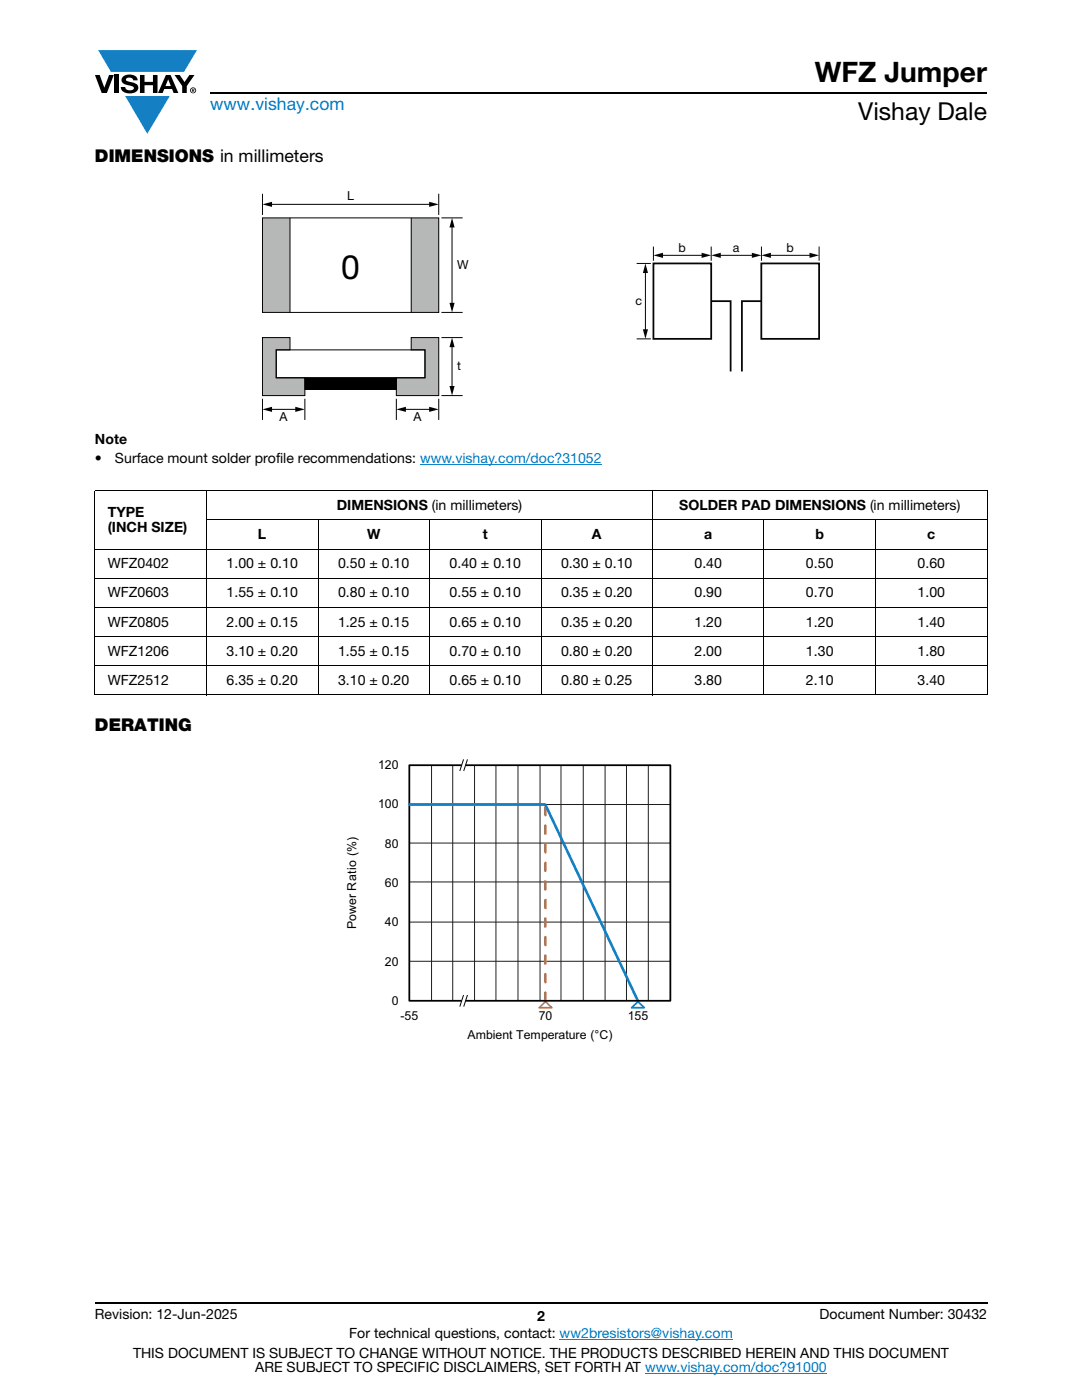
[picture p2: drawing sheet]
<svg xmlns="http://www.w3.org/2000/svg" width="216mm" height="279mm" viewBox="0 0 216 279" stroke-linecap="round" stroke-linejoin="round" font-family="sans-serif">
<g fill="#147fc3">
<path d="M19.6 10h19.7l-2.6 4.3h-1.1h-13.5z"/>
<path d="M25 19.2h8.9l-4.5 7.5z"/>
</g>
<g fill="#000">
<path d="M18.9 15h1l.9 2.5 1-2.5h.9l-1.4 3.6h-1zM22.9 15h.9v3.6h-.9zM24.6 15.3a2.1 2.1 0 0 1 2.8 .3l.1 .4h-.9a.79 .79 0 0 0-.7-.5 .79 .79 0 0 0-.8 .4l.3 .3 1 .2a1.08 1.08 0 0 1 1.2 1 1.08 1.08 0 0 1-1.1 1.2 1.73 1.73 0 0 1-2.4-1.2h.9a.96 .96 0 0 0 .8 .6 .96 .96 0 0 0 .9-.4 1.31 1.31 0 0 0-1.2-.6 1.03 1.03 0 0 1-1.1-.6 1.03 1.03 0 0 1 .2-1.1zM27.9 15h.9v1.3h1.7v-1.3h.9v3.6h-.9v-1.6h-1.7v1.6h-.9zM34.8 15h1.1l.9 1.4 1-1.4h1l-1.5 2.2v1.4h-.9v-1.4zM52.4 40.8l1.9-.5v1zM85.6 40.3l1.9 .5-1.9 .5zM90.2 43.5l.5 1.9h-1zM89.7 60.4h1l-.5 2zM90.2 67.4l.5 1.9h-1zM89.7 77h1l-.5 1.9z"/>
<path d="M33.6 15.9l.5 1.3h-1.1zM33.1 15l-1.6 3.6h1l.3-.8h1.5l.3 .8h1l-1.6-3.6z"/>
<path d="M38.4 17.8h.2v.2h-.2zM38.3 17.7v.7h.1v-.3l.4 .3-.2-.3 .2-.2-.1-.2z"/>
<path d="M38.1 18a.46 .46 0 0 1 .9 0 .46 .46 0 0 1-.9 0zM37.9 18a.6 .6 0 0 0 1.2 0 .6 .6 0 0 0-1.2 0z"/>
</g>
<path d="M42 18.6h155M18.9 260h178.1" fill="none" stroke="#000" stroke-width=".36"/>
<path d="M83.8 92.6h36.3M111.7 267.3h34.5M128.7 274h36.3" fill="none" stroke="#007ec4" stroke-width=".2"/>
<g fill="none" stroke="#000" stroke-width=".2">
<path d="M52.4 38.7v4.2M87.5 38.7v4.2M53.9 40.8h32.1M88.1 43.5h4.2M90.2 45v15.8M52.4 79.6v4.2M60.8 79.6v4.2M88.1 62.3h4.2M88.1 67.4h4.2M88.1 78.9h4.2M90.2 68.9v8.5M18.9 97.9h178.1"/>
<path d="M18.9 98v40.6M41.2 97.9v40.9M130.2 97.9v40.9M197 98v40.6M18.9 109.6h178.1M18.9 115.4h178.1M41.1 103.8h155.9M63.5 103.7v35.1M85.7 103.7v35.1M107.9 103.7v35.1M152.4 103.7v35.1M174.7 103.7v35.1"/>
<path d="M18.9 121.2h178.1M18.9 127h178.1M18.9 132.9h178.1M18.9 138.7h178.1"/>
</g>
<path d="M52.4 43.6h5.4v18.6h-5.4z" fill="#b6b7b7"/>
<path d="M57.9 43.5v18.8" fill="none" stroke="#000" stroke-width=".2"/>
<path d="M82.1 43.6h5.4v18.6h-5.4z" fill="#b6b7b7"/>
<path d="M82.1 43.5v18.8" fill="none" stroke="#000" stroke-width=".2"/>
<path d="M52.4 67.4h5.5v2.4h-2.8v5.6h5.7v3.5h-8.4z" fill="#b6b7b7"/>
<path d="M52.4 67.4h5.5v2.4h-2.8v5.6h5.7v3.5h-8.4z" fill="none" stroke="#000" stroke-width=".2"/>
<path d="M82.1 67.4h5.4v11.5h-8.4v-3.5h5.7v-5.6h-2.7z" fill="#b6b7b7"/>
<path d="M52.4 43.5h35.1v18.8h-35.1zM55.1 69.8h29.7v5.6h-29.7zM60.8 75.4h18.3v2.3h-18.3zM79.1 79.6v4.2M82.1 67.4h5.4v11.5h-8.4v-3.5h5.7v-5.6h-2.7zM87.5 79.6v4.2M53.9 81.7h5.4M80.6 81.7h5.4" fill="none" stroke="#000" stroke-width=".2"/>
<path d="M60.8 75.4h18.3v2.3h-18.3zM52.4 81.7l1.9-.5v1zM58.9 81.2l1.9 .5-1.9 .5zM79.1 81.7l1.9-.5v1zM85.6 81.2l1.9 .5-1.9 .5z" fill="#000"/>
<path d="M130.4 52.6h11.5v15h-11.5zM151.9 52.6h11.5v15h-11.5zM141.9 60.1h3.9v14M151.9 60.1h-3.9v14" fill="none" stroke="#050504" stroke-width=".35"/>
<path d="M130.4 49.2v2.8M131.9 51h8.4M141.9 49.2v2.8" fill="none" stroke="#050504" stroke-width=".2"/>
<g fill="#050504">
<path d="M130.4 51l1.9-.6v1.1z"/>
<path d="M140 50.4l1.9 .6-1.9 .5z"/>
</g>
<path d="M127 52.6h2.9M128.8 54.1v12M127 67.6h2.9" fill="none" stroke="#050504" stroke-width=".2"/>
<g fill="#050504">
<path d="M128.3 65.7h1l-.5 1.9z"/>
<path d="M128.8 52.6l.5 1.9h-1z"/>
</g>
<path d="M143.5 51h6.9M151.9 49.2v2.8" fill="none" stroke="#050504" stroke-width=".2"/>
<g fill="#050504">
<path d="M141.9 51l1.9-.6v1.1z"/>
<path d="M150 50.4l1.9 .6-1.9 .5z"/>
</g>
<path d="M153.5 51h8.4M163.4 49.2v2.8" fill="none" stroke="#050504" stroke-width=".2"/>
<g fill="#050504">
<path d="M151.9 51l1.9-.6v1.1z"/>
<path d="M161.5 50.4l1.9 .6-1.9 .5z"/>
</g>
<path d="M107.6 201.1l1.3-1.2 1.2 1.2z" fill="none" stroke="#f16b22" stroke-width=".35"/>
<path d="M126 201.1l1.3-1.2 1.3 1.2z" fill="none" stroke="#147fc3" stroke-width=".35"/>
<g fill="none" stroke="#201d1e" stroke-width=".2">
<path d="M86.1 152.7v47M90.3 152.7v47M94.7 152.7v47M99 152.7v47M103.4 152.7v47M107.8 152.7v47M111.9 152.7v47M116.4 152.7v47M120.7 152.7v47M125 152.7v47M129.4 152.7v47M81.8 168.3h52"/>
<path d="M81.8 176h52M81.8 160.6h52M81.8 184h52M81.8 191.8h52"/>
</g>
<path d="M92.1 152.7h-10.4v47h10.4M92.9 152.7h40.9v47h-40.9" fill="none" stroke="#000" stroke-width=".35"/>
<path d="M92.5 151.6l-.8 2.2M93.3 151.6l-.8 2.2M92.5 198.6l-.8 2.3M93.3 198.6l-.8 2.3" fill="none" stroke="#040503" stroke-width=".2"/>
<path d="M108.8 199.7v-39.1" fill="none" stroke="#f16b22" stroke-width=".53" stroke-dasharray="1.6 2.1"/>
<path d="M81.7 160.6h27.1l18.5 39.1" fill="none" stroke="#147fc3" stroke-width=".53"/>
<text font-size="6.7" x="68.1" y="55.7">0</text>
<text font-size="5.6" x="162.6" y="16.4">WFZ Jumper</text>
<text font-size="4.9" x="171.3" y="24">Vishay Dale</text>
<text font-size="3.5" fill="#007ec4" x="42" y="21.9">www.vishay.com</text>
<g font-size="3.5">
<text x="18.9" y="32.3">DIMENSIONS in millimeters</text>
<text x="18.9" y="146">DERATING</text>
</g>
<g font-size="2.8">
<text x="18.9" y="88.5">Note</text>
<text x="18.9" y="92.4">•</text>
<text x="22.9" y="92.4">Surface mount solder profile recommendations: www.vishay.com/doc?31052</text>
<text x="67.2" y="101.7">DIMENSIONS (in millimeters)</text>
<text x="135.5" y="101.7">SOLDER PAD DIMENSIONS (in millimeters)</text>
<text x="21.5" y="103.1">TYPE</text>
<text x="21.5" y="106.3">(INCH SIZE)</text>
<text x="51.5" y="107.6">L</text>
<text x="73.2" y="107.6">W</text>
<text x="96.3" y="107.6">t</text>
<text x="118.1" y="107.6">A</text>
<text x="140.5" y="107.6">a</text>
<text x="162.7" y="107.6">b</text>
<text x="185" y="107.6">c</text>
<text x="21.5" y="113.4">WFZ0402</text>
<text x="45.2" y="113.4">1.00 ± 0.10</text>
<text x="67.5" y="113.4">0.50 ± 0.10</text>
<text x="89.7" y="113.4">0.40 ± 0.10</text>
<text x="111.9" y="113.4">0.30 ± 0.10</text>
<text x="138.6" y="113.4">0.40</text>
<text x="160.8" y="113.4">0.50</text>
<text x="183.1" y="113.4">0.60</text>
<text x="21.5" y="119.2">WFZ0603</text>
<text x="45.2" y="119.2">1.55 ± 0.10</text>
<text x="67.5" y="119.2">0.80 ± 0.10</text>
<text x="89.7" y="119.2">0.55 ± 0.10</text>
<text x="111.9" y="119.2">0.35 ± 0.20</text>
<text x="138.6" y="119.2">0.90</text>
<text x="160.8" y="119.2">0.70</text>
<text x="183.1" y="119.2">1.00</text>
<text x="21.5" y="125">WFZ0805</text>
<text x="45.2" y="125">2.00 ± 0.15</text>
<text x="67.5" y="125">1.25 ± 0.15</text>
<text x="89.7" y="125">0.65 ± 0.10</text>
<text x="111.9" y="125">0.35 ± 0.20</text>
<text x="138.6" y="125">1.20</text>
<text x="160.8" y="125">1.20</text>
<text x="183.1" y="125">1.40</text>
<text x="21.5" y="130.9">WFZ1206</text>
<text x="45.2" y="130.9">3.10 ± 0.20</text>
<text x="67.5" y="130.9">1.55 ± 0.15</text>
<text x="89.7" y="130.9">0.70 ± 0.10</text>
<text x="111.9" y="130.9">0.80 ± 0.20</text>
<text x="138.6" y="130.9">2.00</text>
<text x="160.8" y="130.9">1.30</text>
<text x="183.1" y="130.9">1.80</text>
<text x="21.5" y="136.7">WFZ2512</text>
<text x="45.2" y="136.7">6.35 ± 0.20</text>
<text x="67.5" y="136.7">3.10 ± 0.20</text>
<text x="89.7" y="136.7">0.65 ± 0.10</text>
<text x="111.9" y="136.7">0.80 ± 0.25</text>
<text x="138.6" y="136.7">3.80</text>
<text x="160.8" y="136.7">2.10</text>
<text x="183.1" y="136.7">3.40</text>
<text x="18.9" y="263.3">Revision: 12-Jun-2025</text>
<text x="107.2" y="263.6">2</text>
<text x="163.6" y="263.3">Document Number: 30432</text>
<text x="69.7" y="267.1">For technical questions, contact: ww2bresistors@vishay.com</text>
<text x="26.5" y="271">THIS DOCUMENT IS SUBJECT TO CHANGE WITHOUT NOTICE. THE PRODUCTS DESCRIBED HEREIN AND THIS DOCUMENT</text>
<text x="50.9" y="273.8">ARE SUBJECT TO SPECIFIC DISCLAIMERS, SET FORTH AT www.vishay.com/doc?91000</text>
</g>
<g font-size="2.5">
<text x="69.3" y="40">L</text>
<text x="91.2" y="53.7">W</text>
<text x="91.2" y="73.9">t</text>
<text x="55.8" y="84">A</text>
<text x="82.5" y="84">A</text>
<text x="75.4" y="153.5">120</text>
<text x="75.4" y="161.3">100</text>
<text x="76.8" y="169.2">80</text>
<text x="76.8" y="177">60</text>
<text x="71.1" y="185.4" transform="rotate(-90 71.1 185.4)">Power Ratio (%)</text>
<text x="76.8" y="184.9">40</text>
<text x="76.8" y="192.7">20</text>
<text x="78.2" y="200.5">0</text>
<text x="79.9" y="203.5">-55</text>
<text x="107.5" y="203.5">70</text>
<text x="125.3" y="203.5">155</text>
<text x="93.3" y="207.4">Ambient Temperature (°C)</text>
</g>
<g font-size="2.5" fill="#050504">
<text x="135.4" y="50.3">b</text>
<text x="146.3" y="50.3">a</text>
<text x="157" y="50.3">b</text>
<text x="126.8" y="60.9">c</text>
</g>
</svg>
